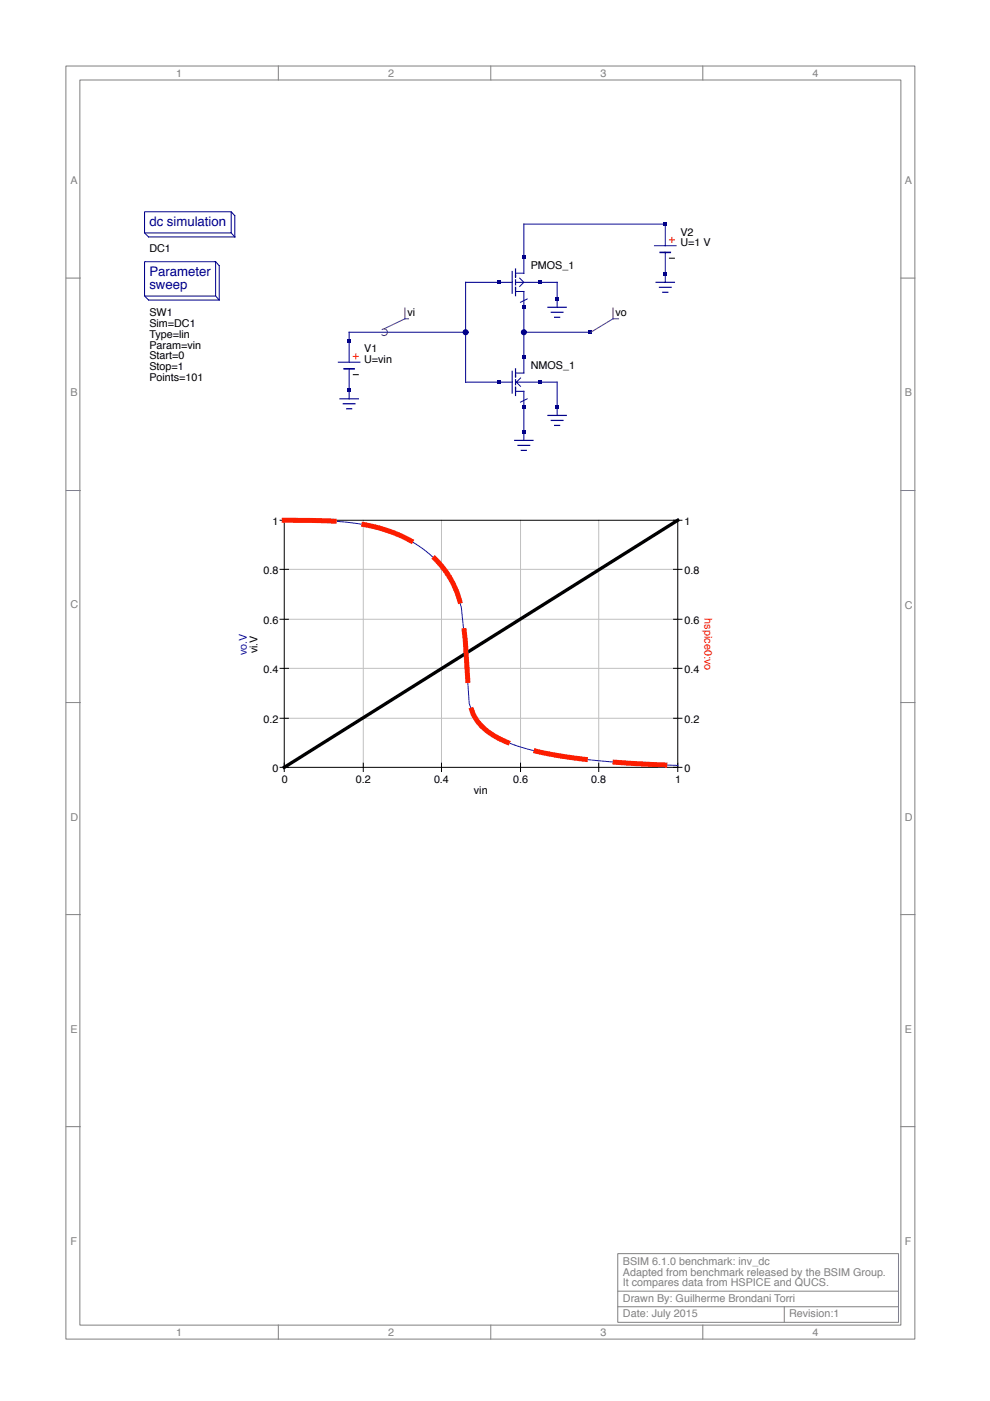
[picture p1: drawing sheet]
<svg xmlns="http://www.w3.org/2000/svg" width="210mm" height="297mm" viewBox="0 0 210 297" stroke-linecap="round" stroke-linejoin="round" font-family="sans-serif">
<g fill="none" stroke="#808080" stroke-width=".21">
<path d="M14 14h180v269.9h-180zM16.9 17h174.1v264h-174.1zM59 14v3M104.1 14v3M149 14v3M14.1 59h2.9M191 59h3M14.1 104h2.9M191 104h3M14.1 149h2.9M191 149h3M14.1 193.9h2.9"/>
<path d="M191 193.9h3M14.1 238.9h2.9M191 238.9h3M131 265.8h59.5v14.6h-59.5zM131.1 277.1h59.4M131.1 273.8h59.4M166.3 277.1v3.3M59 281v2.9M104.1 281v2.9M149 281v2.9"/>
</g>
<g fill="none" stroke="#000085" stroke-width=".21">
<path d="M30.6 44.9h18.4v4.5h-18.4zM30.6 55.5h15.1v7.3h-15.1zM30.6 49.4l.9 .8h18.3M45.7 55.5l.8 .8v7.3M49 49.4l.8 .8M49 44.9l.8 .8v4.5M108.6 59.9h-9.9v21.1h9.9M109.3 59.9h8.8v5.3M110.2 59l.9 .9-.9 .8M138.8 52.1h4.5M141.1 52.1v-4.6h-30v10.4h-1.8M141.1 53.5v6.4"/>
<path d="M30.6 62.8l.9 .8h15M45.7 62.8l.8 .8M71.7 76.8h4.6M74 78.2v6.4M98.7 70.4h-24.7v6.4M109.3 61.8h1.8v17.3h-1.8M111.1 70.4h14.1M111.8 63.4l-1.4 .7M109.3 83h1.8v10.4M109.3 81h8.8v7.1M110.4 80.1l-.9 .9 .9 .9M111.8 84.6l-1.4 .7"/>
</g>
<g fill="none" stroke="#000085" stroke-width=".25">
<path d="M108.6 57.6v4.6M109.3 57v1.8M109.3 59.3v1.1M139.1 59.9h3.9M108.6 78.7v4.6M109.3 60.9v1.8M109.3 78.2v1.8M116.2 65.2h3.9M116.9 66.2h2.5M117.6 67.3h1.1M139.8 60.9h2.5M140.5 62h1.1"/>
<path d="M72.1 84.6h3.9M72.8 85.6h2.5M73.5 86.7h1.1M109.1 93.4h3.9M109.3 80.5v1.1M109.3 82.1v1.7M109.8 94.4h2.5M110.5 95.5h1.1M116.2 88.1h3.9M116.9 89.1h2.5M117.6 90.2h1.1"/>
</g>
<path d="M140 53.5h2.1M73 78.2h2.1" fill="none" stroke="#000085" stroke-width=".34"/>
<path d="M141.9 50.9h1.1M142.5 50.3v1.1M74.9 75.6h1.1M75.4 75v1.1" fill="none" stroke="#fc1d00" stroke-width=".21"/>
<path d="M141.9 54.7h1.1M74.9 79.4h1.1" fill="none" stroke="#000" stroke-width=".21"/>
<path d="M81 69.9a.71 .71 0 0 1 1 .1 .71 .71 0 0 1-.1 .9 .71 .71 0 0 1-.9 .1M85.9 67.6h.7M85.9 65.3v2.3M85.9 67.6l-4.5 2.1" fill="none" stroke="#7d0385" stroke-width=".21"/>
<g fill="#000085">
<path d="M110.7 91.3h.7v.7h-.7z"/>
<path d="M117.8 86h.7v.7h-.7z"/>
<path d="M117.8 63h.7v.7h-.7z"/>
<path d="M73.7 71.9h.7v.7h-.7z"/>
<path d="M73.7 82.4h.7v.7h-.7z"/>
<path d="M140.7 47.2h.7v.7h-.7z"/>
<path d="M140.7 57.7h.7v.7h-.7z"/>
<path d="M110.7 75.4h.7v.7h-.7z"/>
<path d="M105.4 80.7h.7v.7h-.7z"/>
<path d="M110.7 86h.7v.7h-.7z"/>
<path d="M114.2 80.7h.7v.7h-.7z"/>
<path d="M110.7 54.2h.7v.7h-.7z"/>
<path d="M105.4 59.5h.7v.7h-.7z"/>
<path d="M110.7 64.8h.7v.7h-.7z"/>
<path d="M114.2 59.5h.7v.7h-.7z"/>
<circle cx="111.1" cy="70.4" r=".53"/>
</g>
<circle cx="111.1" cy="70.4" r=".53" fill="none" stroke="#000085" stroke-width=".21"/>
<path d="M124.8 70.1h.7v.7h-.7z" fill="#000085"/>
<path d="M130 67.6h1.1M130 65.3v2.3M130 67.6l-4.8 2.9" fill="none" stroke="#7d0385" stroke-width=".21"/>
<circle cx="98.7" cy="70.4" r=".53" fill="#000085"/>
<circle cx="98.7" cy="70.4" r=".53" fill="none" stroke="#000085" stroke-width=".21"/>
<path d="M77 110.3v52.4M93.6 110.3v52.4M110.4 110.3v52.4M126.9 110.3v52.4M60.3 120.7h83.4M60.3 131.3h83.4M60.3 141.7h83.4M60.3 152.3h83.4" fill="none" stroke="#c0c0c0" stroke-width=".21"/>
<g fill="none" stroke="#000" stroke-width=".21">
<path d="M59.4 110.3h85.2M60.3 110.3v53.3M143.7 110.3v53.3M59.4 131.3h1.8M59.4 120.7h1.8M142.8 131.3h1.8M142.8 120.7h1.8M59.4 152.3h1.8M59.4 141.7h1.8M142.8 152.3h1.8M142.8 141.7h1.8M59.4 162.7h85.2"/>
<path d="M77 161.8v1.8M93.6 161.8v1.8M110.4 161.8v1.8M126.9 161.8v1.8"/>
</g>
<path d="M143.7 110.3l-83.4 52.4" fill="none" stroke="#000" stroke-width=".71"/>
<path d="M60.3 110.3h.8a77.8 77.8 0 0 1 18.4 1.4 25.5 25.5 0 0 1 15.8 10.8l1.7 3.5 .8 2.8 .8 8 .9 12.3a11.8 11.8 0 0 0 7.5 8 69.7 69.7 0 0 0 19.2 4.1l8.3 .7 9.2 .4" fill="none" stroke="#00f" stroke-width=".21"/>
<path d="M60.3 110.3h.8a78.6 78.6 0 0 1 18.4 1.4 25.9 25.9 0 0 1 15 9.4 20.4 20.4 0 0 1 3.3 7.5l.8 7.1 .9 13.3a11.7 11.7 0 0 0 7.5 8.1 69.3 69.3 0 0 0 19.2 4.1l7.5 .6 10 .5" fill="none" stroke="#fc1d00" stroke-width="1.1" stroke-dasharray="10.6 6.3"/>
<g font-size="2.8" fill="#000085">
<text x="31.7" y="47.9">dc simulation</text>
<text x="31.7" y="58.5">Parameter</text>
<text x="31.7" y="61.3">sweep</text>
</g>
<g font-size="2.3" fill="#808080">
<text x="37.3" y="16.3">1</text>
<text x="82.3" y="16.3">2</text>
<text x="127.3" y="16.3">3</text>
<text x="172.3" y="16.3">4</text>
<text x="14.9" y="39">A</text>
<text x="191.9" y="39">A</text>
<text x="191.9" y="84">B</text>
<text x="14.9" y="84">B</text>
<text x="14.9" y="129">C</text>
<text x="191.9" y="129">C</text>
<text x="14.9" y="174">D</text>
<text x="191.9" y="174">D</text>
<text x="14.9" y="219">E</text>
<text x="191.9" y="219">E</text>
<text x="14.9" y="263.9">F</text>
<text x="191.9" y="263.9">F</text>
<text x="132.1" y="268.1">BSIM 6.1.0 benchmark: inv_dc</text>
<text x="132.1" y="270.4">Adapted from benchmark released by the BSIM Group.</text>
<text x="132.1" y="272.7">It compares data from HSPICE and QUCS.</text>
<text x="132.1" y="279.3">Date: July 2015</text>
<text x="132.1" y="276">Drawn By: Guilherme Brondani Torri</text>
<text x="167.3" y="279.3">Revision:1</text>
<text x="37.3" y="283.2">1</text>
<text x="82.3" y="283.2">2</text>
<text x="127.3" y="283.2">3</text>
<text x="172.3" y="283.2">4</text>
</g>
<g font-size="2.3">
<text x="31.7" y="53.3">DC1</text>
<text x="144.3" y="50">V2</text>
<text x="144.3" y="52.2">U=1 V</text>
<text x="112.5" y="57.1">PMOS_1</text>
<text x="31.7" y="67.1">SW1</text>
<text x="31.7" y="69.4">Sim=DC1</text>
<text x="31.7" y="71.6">Type=lin</text>
<text x="86.4" y="66.9">vi</text>
<text x="130.5" y="66.9">vo</text>
<text x="31.7" y="73.9">Param=vin</text>
<text x="31.7" y="76.2">Start=0</text>
<text x="77.2" y="74.7">V1</text>
<text x="77.2" y="77">U=vin</text>
<text x="31.7" y="78.5">Stop=1</text>
<text x="31.7" y="80.8">Points=101</text>
<text x="112.5" y="78.2">NMOS_1</text>
<text x="57.8" y="111.4">1</text>
<text x="145.1" y="111.4">1</text>
<text x="55.9" y="121.8">0.8</text>
<text x="145.1" y="121.8">0.8</text>
<text x="55.9" y="132.4">0.6</text>
<text x="145.1" y="132.4">0.6</text>
<text x="54.6" y="138.5" transform="rotate(-90 54.6 138.5)">vi.V</text>
<text x="55.9" y="142.8">0.4</text>
<text x="145.1" y="142.8">0.4</text>
<text x="55.9" y="153.3">0.2</text>
<text x="145.1" y="153.3">0.2</text>
<text x="57.8" y="163.8">0</text>
<text x="59.7" y="166">0</text>
<text x="75.4" y="166">0.2</text>
<text x="92" y="166">0.4</text>
<text x="108.8" y="166">0.6</text>
<text x="125.4" y="166">0.8</text>
<text x="143.2" y="166">1</text>
<text x="145.1" y="163.8">0</text>
<text x="100.5" y="168.3">vin</text>
</g>
<text font-size="2.3" fill="#fc1d00" x="149.3" y="131.1" transform="rotate(90 149.3 131.1)">hspice0:vo</text>
<text font-size="2.3" fill="#00f" x="52.3" y="138.9" transform="rotate(-90 52.3 138.9)">vo.V</text>
</svg>
